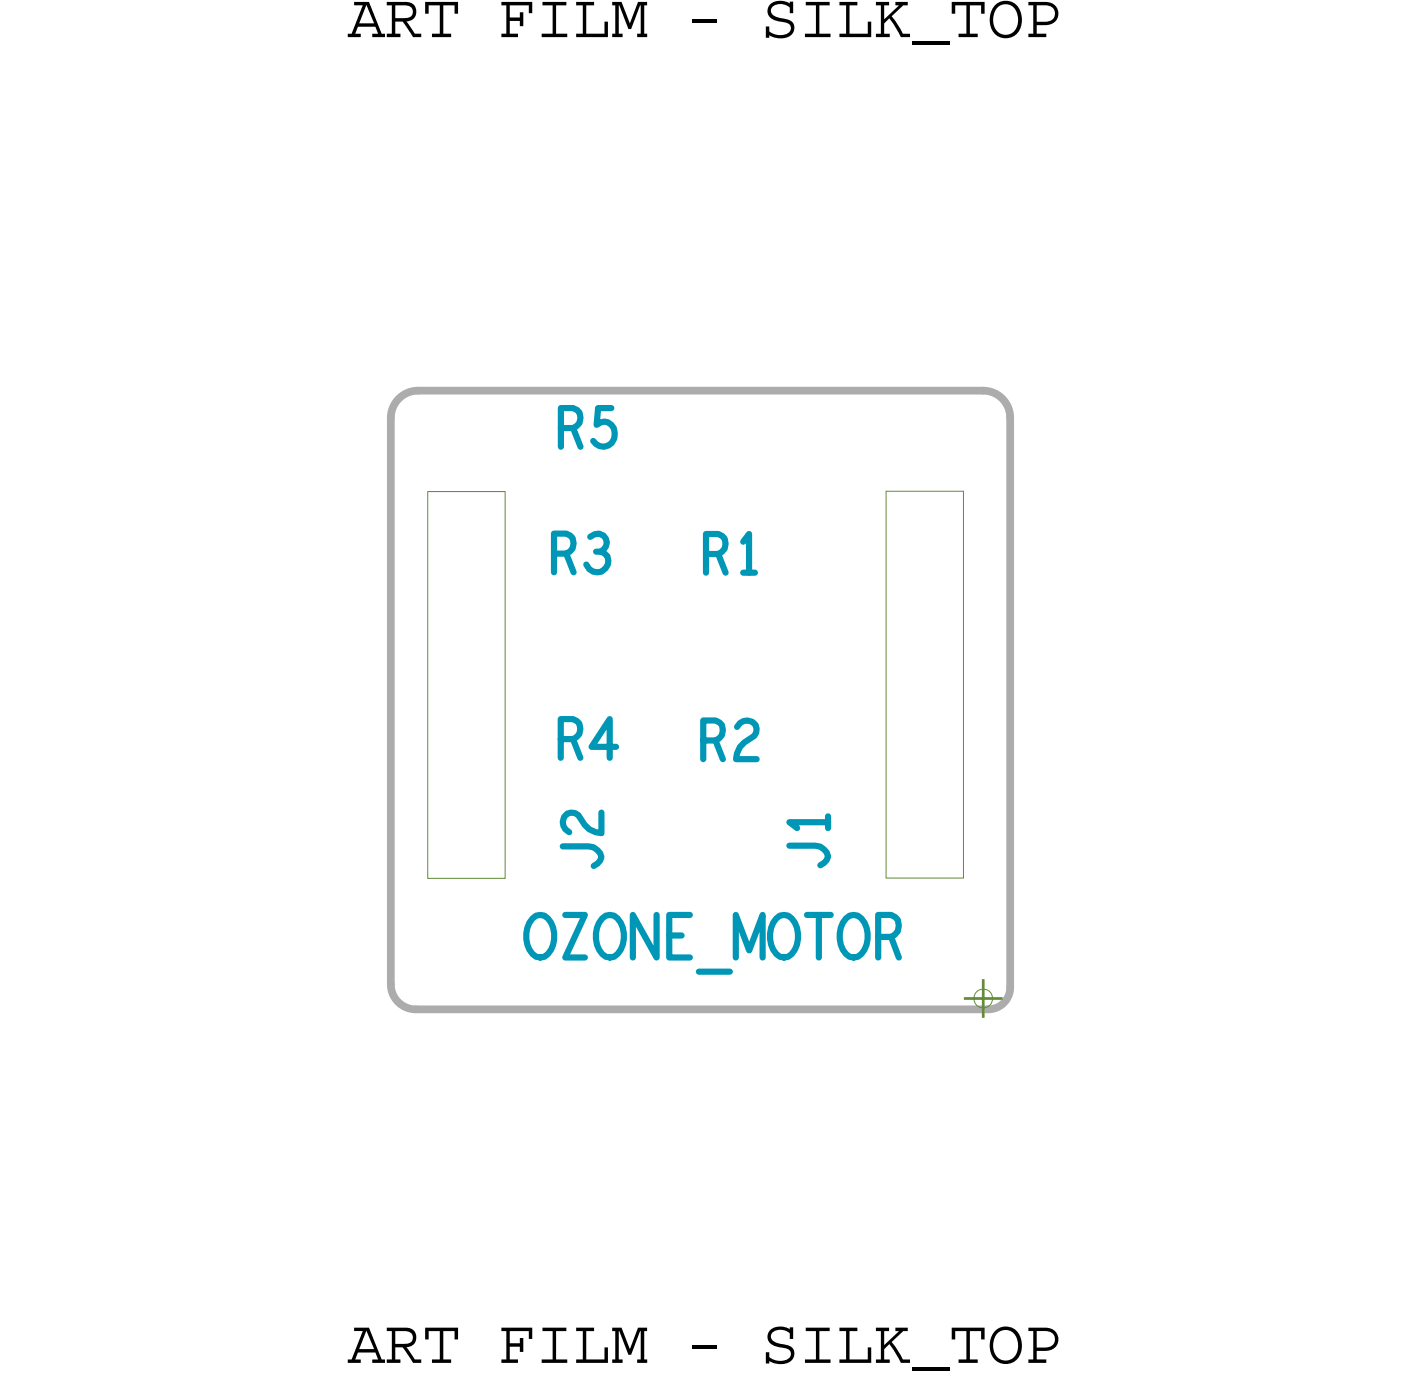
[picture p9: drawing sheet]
<svg xmlns="http://www.w3.org/2000/svg" width="46mm" height="46mm" viewBox="0 0 46 46" stroke-linecap="round" stroke-linejoin="round" font-family="sans-serif">
<!-- layer: Board Outline -->
<path d="M12.8 13.7v18.6zM13.7 12.8h18.6zM13.7 12.8a.9 .9 0 0 0-.9 .9M32.3 12.8a.89 .89 0 0 1 .9 .9M33.2 13.7v18.7zM12.8 32.3a.82 .82 0 0 0 .8 .8M13.6 33.1h18.8zM33.2 32.4l-.2 .4a.72 .72 0 0 1-.6 .3" fill="none" stroke="#acacac" stroke-width=".25"/>
<path d="M13 13.1l.3-.2 .3-.1h18.8a.76 .76 0 0 1 .8 .8v18.8a.76 .76 0 0 1-.8 .8h-18.8a.76 .76 0 0 1-.8-.8v-18.8z" fill="none" stroke="#acacac" stroke-width=".03"/>
<!-- layer: Components -->
<path d="M14 16.1h2.6v12.7h-2.6zM29.1 16.1h2.5v12.7h-2.5z" fill="none" stroke="#638b3a" stroke-width=".03"/>
<!-- layer: Drawing Origin -->
<path d="M32 32.6l.3-.1 .2 .1 .1 .2-.1 .2-.2 .1-.3-.1v-.2z" fill="none" stroke="#638b3a" stroke-width=".03"/>
<path d="M31.6 32.8h1.3M32.3 32.2v1.2" fill="none" stroke="#638b3a" stroke-width=".09"/>
<text font-size="2.4" fill="#0097b7" x="17.2" y="31.4">OZONE_MOTOR</text>
<g font-size="2.2" fill="#0097b7">
<text x="18.2" y="14.7">R5</text>
<text x="18" y="18.8">R3</text>
<text x="23" y="18.8">R1</text>
<text x="18.2" y="24.9">R4</text>
<text x="19.7" y="28.6" transform="rotate(-90 19.7 28.6)">J2</text>
<text x="22.9" y="24.9">R2</text>
<text x="27.2" y="28.6" transform="rotate(-90 27.2 28.6)">J1</text>
</g>
<g font-size="2.1">
<text x="11.4" y="1.2">ART FILM - SILK_TOP</text>
<text x="11.4" y="44.7">ART FILM - SILK_TOP</text>
</g>
</svg>
